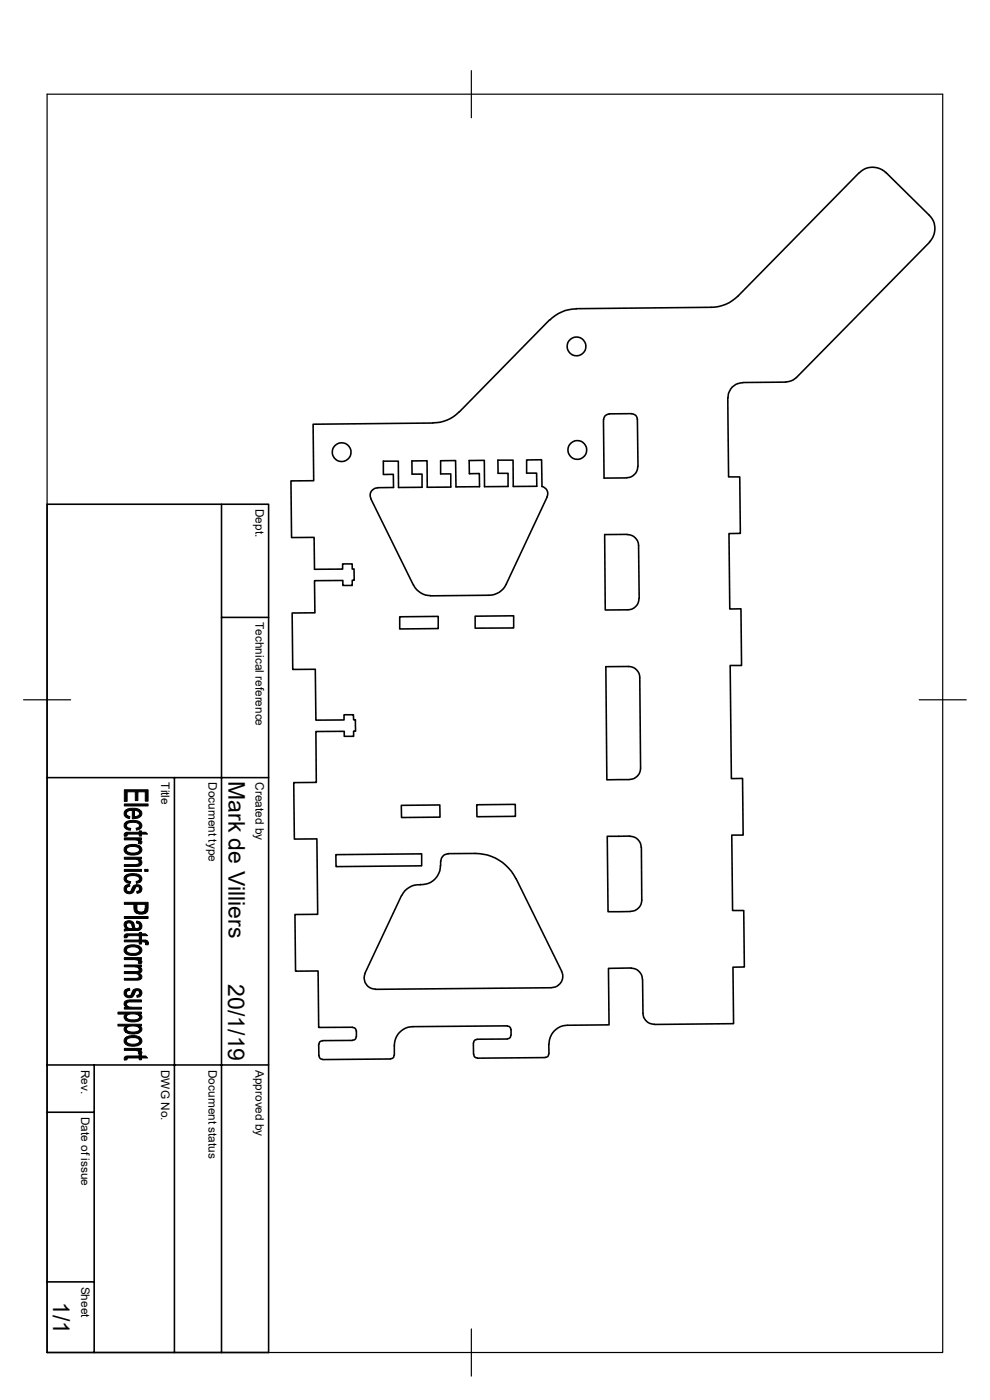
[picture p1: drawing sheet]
<svg xmlns="http://www.w3.org/2000/svg" width="210mm" height="297mm" viewBox="0 0 210 297" stroke-linecap="round" stroke-linejoin="round" font-family="sans-serif">
<g fill="none" stroke="#000" stroke-width=".34">
<path d="M182.2 36.7l-25.7 26.1a8.1 8.1 0 0 1-5.6 2.4l-28.7 .3M182.3 36.7a4 4 0 0 1 5.6-.1l9.2 9.1a4 4 0 0 1 .1 5.6M197.2 51.4l-28.2 28.7-1.1 .7-1.2 .2M116.6 67.9l-19.1 19.5M122.3 65.5a8.1 8.1 0 0 0-5.7 2.4M91.8 89.7l-25.4 .3 .1 12h-4.8l.1 12h4.8l.1 6.8 6-.1v-1.1h2v1.1h.4v2.4h-.4v1.1h-2v-1.1l-6 .1 .1 6.8h-4.8l.1 12h4.8l.1 10.8 6-.1v-1.1h2v1.1h.4v2.4h-.4v1.1h-2v-1h-6l.1 10.8h-4.8l.1 12h4.8l.2 16h-4.8l.1 12h4.8l.1 12 7.2-.1M97.5 87.3a7.6 7.6 0 0 1-5.7 2.4M128 89l.1 12.4h4.8M129.2 87.8l-.3 .1a1.13 1.13 0 0 0-.8 1.1M134 87.8h.3a1.13 1.13 0 0 1 .9 1.2M134 87.8h-4.8M135.2 88.9l.1 10.1"/>
<path d="M135.3 98.9a2.39 2.39 0 0 1-2.3 2.4M154.4 84.4l.2 16.8h2.3l.2 12h-2.5l.2 16h2.4l.1 12h-2.4l.3 24 2.3-.1 .1 12.1h-2.4l.2 16h2.4l.1 11.9-2.4 .1 .1 12-16.8 .1M157.6 81.2a3.1 3.1 0 0 0-3.2 3.2M166.7 81.1l-9.1 .1M10 107h47v179.9h-47zM47 107v179.9M78.7 105.8l9 18.4M80.1 103.5a1.54 1.54 0 0 0-1.4 2.2M114.9 103.2a1.52 1.52 0 0 1 1.1 2.2M115 103.2l-.1-5.7-3.2 .1v2.8h2.1l.1 2.8h-5l-.1-5.6h-3.2l.1 2.8h2.1v2.8l-5 .1-.1-5.6h-3.2l.1 2.8h2.1v2.8h-5l-.1-5.6h-3.1v2.8h2.1v2.8l-5 .1v-5.7l-3.2 .1v2.8h2.1v2.8h-5v-5.6h-3.2v2.9l2.1-.1 .1 2.8-3.4 .1M116.1 105.4l-8.7 18.6a4 4 0 0 1-3.6 2.3M47 131h10"/>
<path d="M84.8 130.9l8.2-.1v2.5l-8.2 .1zM87.8 124.2a4 4 0 0 0 3.6 2.2M100.8 130.7l8.2-.1v2.6l-8.2 .1zM103.8 126.3l-12.4 .1M135.6 127a2.39 2.39 0 0 1-2.4 2.4M135.6 127l-.1-11.3a2.39 2.39 0 0 0-2.4-2.3h-4.8l.1 16h4.8M135.7 143.8l.2 19.1a2.39 2.39 0 0 1-2.3 2.5M135.7 143.7a2.39 2.39 0 0 0-2.4-2.3h-4.8l.2 24h4.8M10 165h47M37 165v121.9M85.1 170.9l8.2-.1v2.6h-8.1zM101.1 170.7l8.2-.1v2.6l-8.1 .1z"/>
<path d="M133.6 177.4a2.39 2.39 0 0 1 2.4 2.3l.1 11.3M133.6 177.4h-4.8l.2 16h4.8M71.2 181.3l18.3-.2v2.6l-18.2 .2zM85.2 190l-7.8 16.5M89.2 187.7a4.1 4.1 0 0 0-4 2.3M93.4 183.6a4 4 0 0 1-4.3 4.1M93.5 182.7v1M95 181.1h5.8a9.6 9.6 0 0 1 8.6 5.3M95.1 181.1a1.59 1.59 0 0 0-1.6 1.6M109.5 186.4l9.7 19.7M136.1 190.9a2.39 2.39 0 0 1-2.3 2.4M74.8 218l.6 .2 .2 .5"/>
<path d="M75.6 219.9l-.2 .6-.6 .2M75.6 218.7v1.2M77.5 206.5a2.4 2.4 0 0 0 2.2 3.3M108.4 218.4l-.2-.5-.6-.3-20 .2a4 4 0 0 0-3.9 4v2.1M108.4 219.6l-.2 .6-.6 .2-6.4 .1M108.4 218.4v1.2M117 209.5l-37.4 .4M119.1 206.1a2.36 2.36 0 0 1-2 3.4M133.9 205.4a2.39 2.39 0 0 1 2.4 2.3M133.9 205.4h-4.8l.1 12-8.8 .1a4 4 0 0 0-3.9 4M136.3 207.8l.1 7.2a2.39 2.39 0 0 0 2.4 2.3M10 236h10"/>
<path d="M10 225.9h47M20 225.9v61M67.6 221.6l.2 2.8 .3 .3h.4M68.4 220.8l-.5 .2-.3 .6M74.8 220.7l-6.4 .1M82.8 224.7l-14.3 .1M83.6 223.9l-.2 .5-.6 .2M100.4 221.3l.1 2.4M100.5 223.7l.2 .5 .6 .3M101.2 220.5l-.5 .2-.2 .6M115.7 224.4l-14.4 .1M116.4 223.6l-.2 .5-.5 .2"/>
<path d="M116.4 221.5l.1 2M10 271.9h10"/>
<circle cx="122.3" cy="73.5" r="1.99"/>
<circle cx="72.5" cy="95.9" r="1.99"/>
<circle cx="122.5" cy="95.5" r="1.99"/>
</g>
<g fill="#000" stroke="#000" stroke-width=".21">
<path d="M26.4 170.6h5v.4h-5z" fill-rule="evenodd"/>
<path d="M26.5 176.8l.4-.2v.8h-.5z" fill-rule="evenodd"/>
<path d="M26.5 172.1l.3-.3v1l.8 .4-.1 .5a1.05 1.05 0 0 1-1-.5 1.05 1.05 0 0 1 0-1.1z" fill-rule="evenodd"/>
<path d="M26.5 174.5l.3-.1v.7l.2 .4 .7 .2-.1 .4a1.08 1.08 0 0 1-1.2-1.4z" fill-rule="evenodd"/>
<path d="M26.8 171.8a3.1 3.1 0 0 1 2.8 0v.8l-.1-.3-.4-.3-.6-.1v1.8h-.1h-.3v-1.8l-.9 .2-.4 .5z" fill-rule="evenodd"/>
<path d="M26.8 179.5l.6-.3a3.2 3.2 0 0 1 2.2 .3v.8a1.61 1.61 0 0 0-2.1-.6l-.4 .1-.3 .5z" fill-rule="evenodd"/>
<path d="M28.9 175.7l.5-.2 .2-.3v.7l-.6 .2z" fill-rule="evenodd"/>
<path d="M26.4 177.8h3.6v.3h-.5v.5l-.2-.3-.6-.1h-2.3z" fill-rule="evenodd"/>
<path d="M28.5 171.9v1.4l1-.4 .1-1.1a.95 .95 0 0 1 .4 1.1 .95 .95 0 0 1-.9 .7l-.6 .1z" fill-rule="evenodd"/>
<path d="M26.9 174.3l.1-.1a2.92 2.92 0 0 1 2.9 .5 .85 .85 0 0 1-.3 1.2v-.7a1.53 1.53 0 0 0-2-.7l-.5 .2-.3 .4z" fill-rule="evenodd"/>
<path d="M29.5 178.1l.3 .2a.43 .43 0 0 1 .3 .4 .43 .43 0 0 1-.2 .4l-.6-.2z" fill-rule="evenodd"/>
<path d="M26.9 176.6h2.6v-.3h.5v.3h.9l.4 .4h-1.3v.4h-.5v-.4h-2.3l-.3 .2z" fill-rule="evenodd"/>
<path d="M26.4 167.6h5v2.4h-.6v-2h-1.5v1.8h-.6v-1.8h-1.7v2h-.6z" fill-rule="evenodd"/>
<path d="M26.4 194.4h5v.5h-5z" fill-rule="evenodd"/>
<path d="M26.8 196.3v.7z" fill-rule="evenodd"/>
<path d="M26.5 198.3l.4-.2v.8l-.5 .1z" fill-rule="evenodd"/>
<path d="M26.8 187.8l.7-.2 .1 .4-.7 .3-.1 .3z" fill-rule="evenodd"/>
<path d="M26.4 186l.4-.4v1l.4 .3 .5 .1-.1 .4a1.06 1.06 0 0 1-1.2-1.4z" fill-rule="evenodd"/>
<path d="M26.6 195.5a1.36 1.36 0 0 1 1.7 .2l-.1 1.2a1.36 1.36 0 0 0-.9-1.2l-.3 .2-.2 .2v.9a.95 .95 0 0 1-.2-1.5z" fill-rule="evenodd"/>
<path d="M29.5 182.2v.7z" fill-rule="evenodd"/>
<path d="M29 195.4l.6 .2v.8a.65 .65 0 0 0-.7-.6z" fill-rule="evenodd"/>
<path d="M28.9 187l.5-.2 .2-.4v.8l-.6 .2z" fill-rule="evenodd"/>
<path d="M26.6 187.9l.2-.1v.8a.62 .62 0 0 0 .7 .6 .62 .62 0 0 0 .5-.8 1.14 1.14 0 0 1 1.6-.6v.8a.51 .51 0 0 0-.5-.5 .51 .51 0 0 0-.5 .5 1.1 1.1 0 0 1-1.5 1 1.1 1.1 0 0 1-.5-1.7z" fill-rule="evenodd"/>
<path d="M26.4 181.9h3.6v.3h-.5v.5l-.2-.2-.5-.2h-2.4z" fill-rule="evenodd"/>
<path d="M26.4 184.4h3.6v.5h-3.6z" fill-rule="evenodd"/>
<path d="M26.5 179.7l.3-.2v.8a1.65 1.65 0 0 0 2.2 .6l.6-.5v-.9a1.01 1.01 0 0 1 .4 1.1 1.01 1.01 0 0 1-1 .7 2.01 2.01 0 0 1-2.7-.9z" fill-rule="evenodd"/>
<path d="M26.4 183.4h2.8l.3-.4 .1-.7a.82 .82 0 0 1 .4 1 .82 .82 0 0 1-1 .5h-2.6z" fill-rule="evenodd"/>
<path d="M26.8 185.6h.1a3.1 3.1 0 0 1 3 .3 .88 .88 0 0 1-.3 1.3v-.8a1.61 1.61 0 0 0-2.1-.6l-.5 .3-.2 .3z" fill-rule="evenodd"/>
<path d="M29.6 187.8a.93 .93 0 0 1 .4 1.1 .93 .93 0 0 1-.9 .6l-.1-.4a.51 .51 0 0 0 .6-.5z" fill-rule="evenodd"/>
<path d="M26.8 196.5l.4 .4 1 .1 .1-1.3 .2 .6a.57 .57 0 0 0 .4 .7 .57 .57 0 0 0 .7-.6v-.8a1.01 1.01 0 0 1 .4 1.3 1.01 1.01 0 0 1-1.3 .5l-2.3 .1v-.4l.4-.1z" fill-rule="evenodd"/>
<path d="M29 191.9v.8a.92 .92 0 0 0 .9 .8 .92 .92 0 0 0 .9-.8v1.1a2.38 2.38 0 0 1-1.8-.1z" fill-rule="evenodd"/>
<path d="M26.4 199.4h3.1v-.3h.5v.3l.9 .1v.7l-.1-.3-.4-.1h-.4v.5h-.5v-.5h-3.1z" fill-rule="evenodd"/>
<path d="M26.9 198.1h2.6v-.3h.5v.3h.9l.4 .4h-1.3v.4h-.5v-.4h-2.1l-.4 .1-.1 .2z" fill-rule="evenodd"/>
<path d="M30.7 184.4h.7v.5h-.7z" fill-rule="evenodd"/>
<path d="M26.4 191.4h5l-.1 1.9-.5 .5v-1.9h-1.8v1.8l-.5-.5-.1-1.3h-2z" fill-rule="evenodd"/>
<path d="M26.5 215.3l.3-.2v1.4l-.5-.6z" fill-rule="evenodd"/>
<path d="M26.5 217.9l.3-.2v1.3a.74 .74 0 0 1-.3-1.1z" fill-rule="evenodd"/>
<path d="M26.8 213.1l.1 .6h-.1z" fill-rule="evenodd"/>
<path d="M26.8 209.9l.7-.2 .1 .4-.6 .2-.2 .4z" fill-rule="evenodd"/>
<path d="M26.8 200.8l.1-.1a3.5 3.5 0 0 1 2.7 0v.9a1.66 1.66 0 0 0-2.3-.6l-.3 .2-.2 .4z" fill-rule="evenodd"/>
<path d="M26.4 206.1h2.6l.5-.1v1.1l-.2-.4-.3-.1-2.6-.1z" fill-rule="evenodd"/>
<path d="M29.5 205.1h.1l-.1 .6z" fill-rule="evenodd"/>
<path d="M26.6 210l.2-.1v.8a.62 .62 0 0 0 .7 .5 .62 .62 0 0 0 .5-.7 1.1 1.1 0 0 1 1.6-.6v.8a.51 .51 0 0 0-.5-.6 .51 .51 0 0 0-.5 .6 1.1 1.1 0 0 1-1.5 .9 1.1 1.1 0 0 1-.5-1.6z" fill-rule="evenodd"/>
<path d="M29.5 215.1h.2l-.1 .6z" fill-rule="evenodd"/>
<path d="M29.5 217.7h.2l-.1 .6z" fill-rule="evenodd"/>
<path d="M26.4 203.2h3.6v.3h-.5v.5l-.4-.3-.5-.1h-2.2z" fill-rule="evenodd"/>
<path d="M26.4 204.7h3.6v.4h-.5v.3l-1-.3h-2.1z" fill-rule="evenodd"/>
<path d="M26.4 212.6l.4-.3 .6-.2h2.6v.5h-2.9l-.3 .4v.7l-.5-.6z" fill-rule="evenodd"/>
<path d="M26.4 213.7h.5l.1-.3 .5 .3h2.5v.4h-3.6z" fill-rule="evenodd"/>
<path d="M25 214.7h5v.4h-.5v.4a2.22 2.22 0 0 0-2.7 .1v.9v-1.4h-1.8z" fill-rule="evenodd"/>
<path d="M25 217.3h5v.4h-.5v.4a2.15 2.15 0 0 0-2.7 0v.9v-1.3h-1.8z" fill-rule="evenodd"/>
<path d="M26.5 201l.3-.2v.8a1.82 1.82 0 0 0 2.5 .4l.3-.3v-1a1.03 1.03 0 0 1 .4 1.2 1.03 1.03 0 0 1-1 .7 2.52 2.52 0 0 1-2.6-.7l-.1-.5z" fill-rule="evenodd"/>
<path d="M29.5 203.5l.3 .2a.43 .43 0 0 1 .3 .3 .43 .43 0 0 1-.2 .5l-.6-.2z" fill-rule="evenodd"/>
<path d="M29.6 205.1a.67 .67 0 0 1 .5 .8 .67 .67 0 0 1-.6 .6z" fill-rule="evenodd"/>
<path d="M26.4 207.6h2.6a.45 .45 0 0 0 .5-.5l.1-.6a.74 .74 0 0 1 .4 1 .74 .74 0 0 1-.9 .4h-2.7z" fill-rule="evenodd"/>
<path d="M29.6 209.9a.91 .91 0 0 1 .4 1.1 .91 .91 0 0 1-.9 .6l-.1-.4 .4-.1 .2-.3z" fill-rule="evenodd"/>
<path d="M26.8 215.7a1.59 1.59 0 0 0 1.9 .7l.8-.4 .2-.9a.82 .82 0 0 1 .3 1 .82 .82 0 0 1-.8 .6h-.4a3.4 3.4 0 0 1-2-.2z" fill-rule="evenodd"/>
<path d="M26.8 218.3a1.8 1.8 0 0 0 2.2 .6l.5-.3 .2-.9a.83 .83 0 0 1 .3 1 .83 .83 0 0 1-.8 .5l-.4 .1a3.4 3.4 0 0 1-2-.3z" fill-rule="evenodd"/>
<path d="M30.9 199.5l.4 .1 .2 .4-.1 .4h-.5z" fill-rule="evenodd"/>
<path d="M26.5 224.2l.4-.1v.7l-.5 .1z" fill-rule="evenodd"/>
<path d="M26.8 220l.8-.2a3 3 0 0 1 2 .2v.8a1.61 1.61 0 0 0-2.1-.6l-.4 .2-.3 .4z" fill-rule="evenodd"/>
<path d="M26.4 222.4h3.6v.4h-.5v.5l-.2-.3-.6-.2h-2.3z" fill-rule="evenodd"/>
<path d="M26.6 220.1l.2-.1v.8a1.65 1.65 0 0 0 2.2 .6l.6-.5v-.9a1.01 1.01 0 0 1 .4 1.2 1.01 1.01 0 0 1-1 .7 2.32 2.32 0 0 1-2.6-.8v-.6z" fill-rule="evenodd"/>
<path d="M29.5 222.8l.3 .2a.43 .43 0 0 1 .3 .3 .43 .43 0 0 1-.2 .4l-.6-.1z" fill-rule="evenodd"/>
<path d="M26.9 224.1l2.6-.1v-.3h.5v.3h.9l.4 .5h-1.3v.3h-.5v-.3h-2.4l-.2 .2z" fill-rule="evenodd"/>
</g>
<path d="M10 20h190v266.9h-190zM100 15v10M5 148.5h10M195 148.5h10M100 281.9v10" fill="none" stroke="#000" stroke-width=".25"/>
<g font-size="4.9">
<text x="48.5" y="165.6" transform="rotate(90 48.5 165.6)">Mark de Villiers</text>
<text x="48.4" y="208.8" transform="rotate(90 48.4 208.8)">20/1/19</text>
<text x="11.3" y="276.2" transform="rotate(90 11.3 276.2)">1/1</text>
</g>
<g font-size="2.5">
<text x="54.2" y="108" transform="rotate(90 54.2 108)">Dept.</text>
<text x="54.2" y="132" transform="rotate(90 54.2 132)">Technical reference</text>
<text x="34.2" y="165.9" transform="rotate(90 34.2 165.9)">Title</text>
<text x="44.2" y="165.9" transform="rotate(90 44.2 165.9)">Document type</text>
<text x="54.2" y="165.9" transform="rotate(90 54.2 165.9)">Created by</text>
<text x="17.2" y="227" transform="rotate(90 17.2 227)">Rev.</text>
<text x="34.2" y="226.9" transform="rotate(90 34.2 226.9)">DWG No.</text>
<text x="44.2" y="226.9" transform="rotate(90 44.2 226.9)">Document status</text>
<text x="54.2" y="226.9" transform="rotate(90 54.2 226.9)">Approved by</text>
<text x="17.2" y="236.9" transform="rotate(90 17.2 236.9)">Date of issue</text>
<text x="17.2" y="272.9" transform="rotate(90 17.2 272.9)">Sheet</text>
</g>
</svg>
